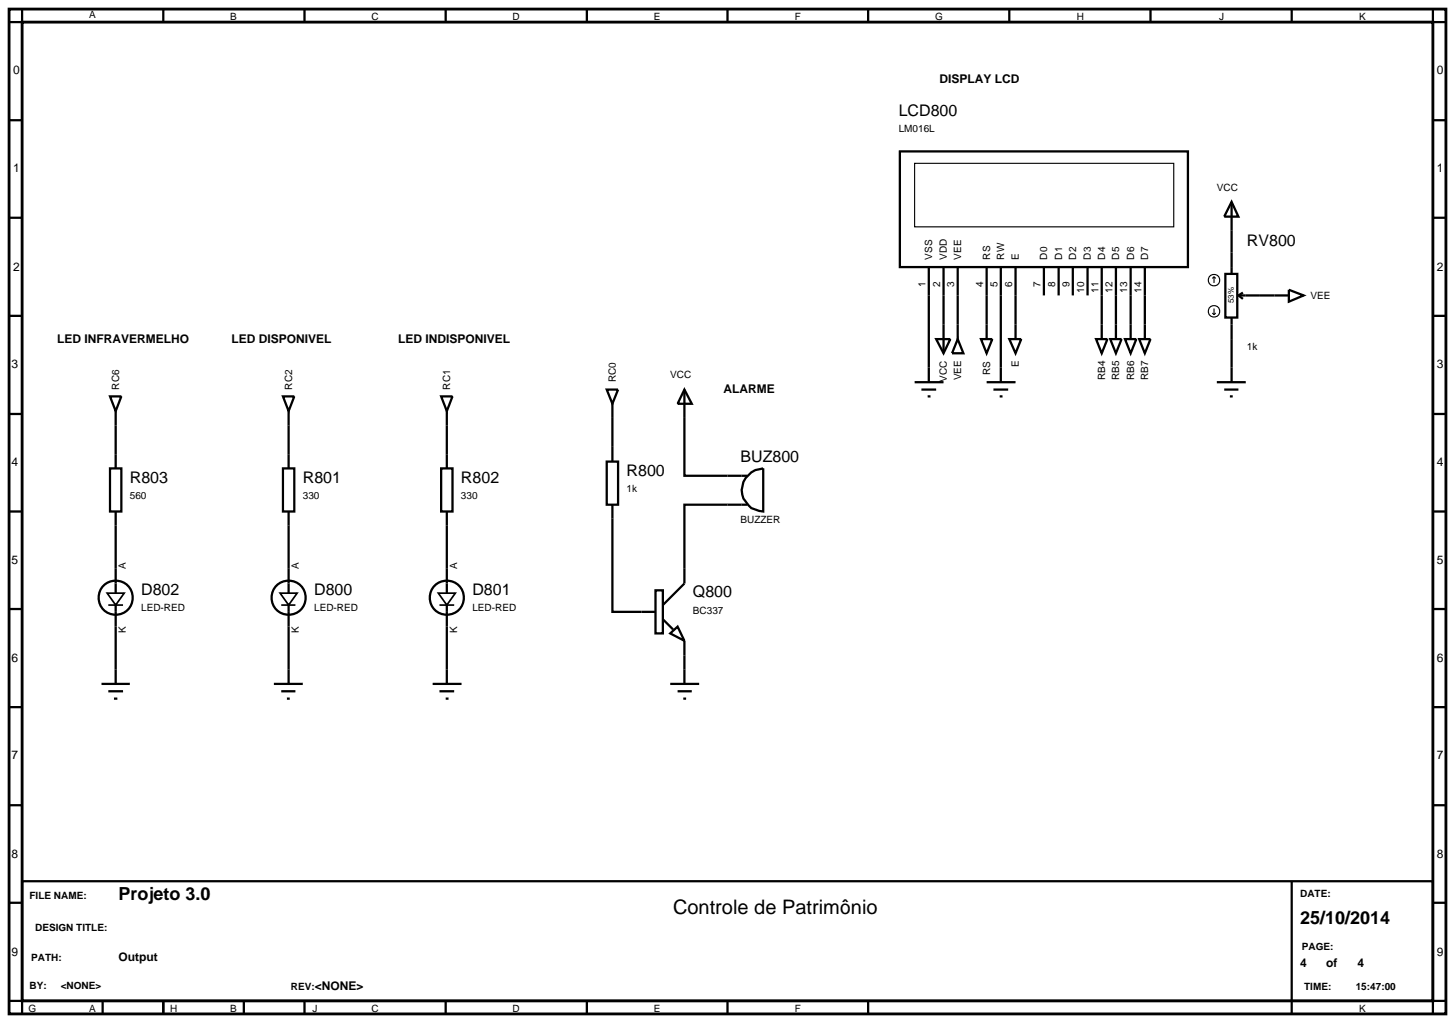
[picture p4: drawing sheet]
<svg xmlns="http://www.w3.org/2000/svg" width="257mm" height="180mm" viewBox="0 0 257 180" stroke-linecap="round" stroke-linejoin="round" font-family="sans-serif">
<path d="M1.6 1.6h253.4v177.2h-253.4zM3.9 3.9h248.8v172.6h-248.8z" fill="none" stroke="#000" stroke-width=".5"/>
<g fill="none" stroke="#000" stroke-width=".4">
<path d="M3.9 1.6v2.3h-2.3M28.8 1.6v2.3M53.7 1.6v2.3M78.6 1.6v2.3M103.5 1.6v2.3M128.3 1.6v2.3M153.1 1.6v2.3M178 1.6v2.3M202.9 1.6v2.3M227.8 1.6v2.3M252.7 1.6v2.3h2.3M1.6 21.2h2.3"/>
<path d="M1.6 38.4h2.3M158.7 26.7h50.8v20.4h-50.8zM217.2 35.6l1.2 2.6h-2.5zM217.2 35.6v12.7M252.7 21.2h2.3M252.7 38.4h2.3M1.6 55.7h2.3M163.8 47.1v20.3M165.1 59.8h2.5l-1.2 2.5zM166.4 47.1v15.2M168.9 59.8l1 2.5h-2zM168.9 47.1v12.7"/>
<path d="M173 59.8h2l-1 2.5zM174 47.1v12.7M176.5 47.1v20.3M178 59.8h2.1l-1 2.5zM179.1 47.1v12.7M184.1 47.1v5M186.7 47.1v5M189.2 47.1v5M191.8 47.1v5M193.3 59.8h2l-1 2.5zM194.3 47.1v12.7M195.8 59.8h2l-1 2.5z"/>
<path d="M196.8 47.1v12.7M198.4 59.8h2l-1 2.5zM199.4 47.1v12.7M200.9 59.8h2l-1 2.5zM201.9 47.1v12.7M216.1 48.3h2.1v7.7h-2.1zM217.2 56v11.4M218.4 52.1h8.9M218.4 52.1l.8 .6M219.2 51.6l-.8 .5M227.3 51.1l2.6 1-2.6 1.1zM252.7 55.7h2.3"/>
<path d="M1.6 73h2.3M19.4 69.9h2l-1 2.6zM20.4 72.5v10.1M49.9 69.9h2l-1 2.6zM50.9 72.5v10.1M77.8 69.9h2l-1 2.6zM78.8 72.5v10.1M107 68.7h2l-1 2.5zM108 71.2v10.2M120.7 68.7v15.2h11.1M120.7 68.7l1.3 2.5h-2.5zM161.3 67.4h5.1"/>
<path d="M162.5 68.7h2.6M163.6 69.9h.5M174 67.4h5.1M175.2 68.7h2.6M176.3 69.9h.5M214.6 67.4h5.1M215.9 68.7h2.5M216.9 69.9h.5M252.7 73h2.3M1.6 90.2h2.3M19.4 82.6h2v7.6h-2zM20.4 90.2v14.4"/>
<path d="M49.9 82.6h2v7.6h-2zM50.9 90.2v14.4M77.8 82.6h2v7.6h-2zM78.8 90.2v14.4M107 81.4h2v7.6h-2zM108 89v18.9h7.6M131.5 84.3l1-1 .7-.4 1.4-.3v7.6a3.7 3.7 0 0 1-3.4-2 3.7 3.7 0 0 1 .3-3.9zM131.8 89h-11.1v13.9l-3.8 3.8M252.7 90.2h2.3M1.6 107.4h2.3M20.4 106.7v13.9M50.9 106.7v13.9"/>
<path d="M78.8 106.7v13.9M115.6 104.1h1.3v7.6h-1.3zM116.9 109.2l1.8 1.8M118.2 111.7l1.3-1.2 1.2 2.5zM120.7 113v7.6M252.7 107.4h2.3M1.6 124.7h2.3M17.9 120.6h5M19.1 121.9h2.6M20.1 123.2h.6M48.3 120.6h5.1M49.6 121.9h2.5"/>
<path d="M50.6 123.2h.5M76.3 120.6h5.1M77.5 121.9h2.6M78.6 123.2h.5M118.2 120.6h5.1M119.5 121.9h2.5M120.5 123.2h.5M252.7 124.7h2.3M1.6 142h2.3M1.6 159.2h2.3M3.9 155.4h248.8v21.1h-248.8zM227.8 155.4v23.4"/>
<path d="M252.7 142h2.3M252.7 159.2h2.3M1.6 176.5h2.3v2.3M18.1 176.5v2.3M28.8 176.5v2.3M43 176.5v2.3M53.7 176.5v2.3M78.6 176.5v2.3M103.5 176.5v2.3M128.3 176.5v2.3M153.1 176.5v2.3M255 176.5h-2.3v2.3"/>
<circle cx="20.4" cy="105.4" r="3"/>
<circle cx="50.9" cy="105.4" r="3"/>
<circle cx="78.8" cy="105.4" r="3"/>
</g>
<g fill="none" stroke="#000" stroke-width=".2">
<path d="M161.3 28.8h45.7v11.2h-45.7zM213.8 55.2l.3 .3M214.1 48.8l-.3 .3M214.1 48.8l.3 .3M214.1 48.8v1.1M214.1 54.4v1.1M214.4 55.2l-.3 .3"/>
<circle cx="214.1" cy="49.4" r="1.01"/>
<circle cx="214.1" cy="54.9" r="1.01"/>
</g>
<path d="M18.9 104.6h3l-1.5 2.1zM19.1 106.7h2.6M49.4 104.6h3l-1.5 2.1zM49.6 106.7h2.5M77.3 104.6h3l-1.5 2.1zM77.5 106.7h2.6" fill="none" stroke="#000" stroke-width=".3"/>
<text font-size="3.5" x="118.7" y="161.2">Controle de Patrimônio</text>
<g font-size="3.2">
<text x="20.9" y="158.8">Projeto 3.0</text>
<text x="229.3" y="162.9">25/10/2014</text>
</g>
<g font-size="2.8">
<text x="158.5" y="20.5">LCD800</text>
<text x="219.9" y="43.4">RV800</text>
<text x="110.5" y="84">R800</text>
<text x="130.6" y="81.5">BUZ800</text>
<text x="22.9" y="85.2">R803</text>
<text x="53.4" y="85.2">R801</text>
<text x="81.3" y="85.2">R802</text>
<text x="24.9" y="104.9">D802</text>
<text x="55.4" y="104.9">D800</text>
<text x="83.3" y="104.9">D801</text>
<text x="122.2" y="105.4">Q800</text>
</g>
<g font-size="2.1">
<text x="2.3" y="13.1">0</text>
<text x="165.7" y="14.6">DISPLAY LCD</text>
<text x="253.4" y="13.1">0</text>
<text x="2.3" y="30.4">1</text>
<text x="253.4" y="30.4">1</text>
<text x="2.3" y="47.7">2</text>
<text x="253.4" y="47.7">2</text>
<text x="2" y="64.9">3</text>
<text x="10.1" y="60.4">LED INFRAVERMELHO</text>
<text x="40.8" y="60.4">LED DISPONIVEL</text>
<text x="70.2" y="60.4">LED INDISPONIVEL</text>
<text x="253.4" y="64.9">3</text>
<text x="127.6" y="69.3">ALARME</text>
<text x="2" y="82.2">4</text>
<text x="253.4" y="82.2">4</text>
<text x="2" y="99.4">5</text>
<text x="253.4" y="99.4">5</text>
<text x="2" y="116.7">6</text>
<text x="253.4" y="116.7">6</text>
<text x="2" y="133.9">7</text>
<text x="253.4" y="133.9">7</text>
<text x="2" y="151.2">8</text>
<text x="253.4" y="151.2">8</text>
<text x="2" y="168.5">9</text>
<text x="20.9" y="169.5">Output</text>
<text x="229.3" y="170.5">4</text>
<text x="233.9" y="170.5">of</text>
<text x="239.4" y="170.5">4</text>
<text x="253.4" y="168.5">9</text>
<text x="55.5" y="174.6">&lt;NONE&gt;</text>
</g>
<g font-size="1.8">
<text x="15.7" y="3.2">A</text>
<text x="40.6" y="3.5">B</text>
<text x="65.5" y="3.5">C</text>
<text x="90.4" y="3.5">D</text>
<text x="115.3" y="3.5">E</text>
<text x="140.2" y="3.5">F</text>
<text x="164.9" y="3.5">G</text>
<text x="189.9" y="3.5">H</text>
<text x="215" y="3.5">J</text>
<text x="239.7" y="3.5">K</text>
<text x="158.5" y="23.3">LM016L</text>
<text x="214.6" y="33.7">VCC</text>
<text x="164.4" y="45.8" transform="rotate(-90 164.4 45.8)">VSS</text>
<text x="167" y="45.8" transform="rotate(-90 167 45.8)">VDD</text>
<text x="169.5" y="45.8" transform="rotate(-90 169.5 45.8)">VEE</text>
<text x="174.6" y="45.8" transform="rotate(-90 174.6 45.8)">RS</text>
<text x="177.1" y="45.8" transform="rotate(-90 177.1 45.8)">RW</text>
<text x="179.7" y="45.8" transform="rotate(-90 179.7 45.8)">E</text>
<text x="184.7" y="45.8" transform="rotate(-90 184.7 45.8)">D0</text>
<text x="187.3" y="45.8" transform="rotate(-90 187.3 45.8)">D1</text>
<text x="189.8" y="45.8" transform="rotate(-90 189.8 45.8)">D2</text>
<text x="192.4" y="45.8" transform="rotate(-90 192.4 45.8)">D3</text>
<text x="194.9" y="45.8" transform="rotate(-90 194.9 45.8)">D4</text>
<text x="197.4" y="45.8" transform="rotate(-90 197.4 45.8)">D5</text>
<text x="200" y="45.8" transform="rotate(-90 200 45.8)">D6</text>
<text x="202.5" y="45.8" transform="rotate(-90 202.5 45.8)">D7</text>
<text x="163.2" y="50.6" transform="rotate(-90 163.2 50.6)">1</text>
<text x="165.8" y="50.6" transform="rotate(-90 165.8 50.6)">2</text>
<text x="168.3" y="50.6" transform="rotate(-90 168.3 50.6)">3</text>
<text x="173.4" y="50.6" transform="rotate(-90 173.4 50.6)">4</text>
<text x="175.9" y="50.6" transform="rotate(-90 175.9 50.6)">5</text>
<text x="178.5" y="50.6" transform="rotate(-90 178.5 50.6)">6</text>
<text x="183.5" y="50.6" transform="rotate(-90 183.5 50.6)">7</text>
<text x="186.1" y="50.6" transform="rotate(-90 186.1 50.6)">8</text>
<text x="188.6" y="50.6" transform="rotate(-90 188.6 50.6)">9</text>
<text x="191.2" y="51.6" transform="rotate(-90 191.2 51.6)">10</text>
<text x="193.7" y="51.6" transform="rotate(-90 193.7 51.6)">11</text>
<text x="196.2" y="51.6" transform="rotate(-90 196.2 51.6)">12</text>
<text x="198.8" y="51.6" transform="rotate(-90 198.8 51.6)">13</text>
<text x="201.3" y="51.6" transform="rotate(-90 201.3 51.6)">14</text>
<text x="231.1" y="52.7">VEE</text>
<text x="179.7" y="64.8" transform="rotate(-90 179.7 64.8)">E</text>
<text x="219.9" y="61.8">1k</text>
<text x="21" y="68.7" transform="rotate(-90 21 68.7)">RC6</text>
<text x="51.5" y="68.7" transform="rotate(-90 51.5 68.7)">RC2</text>
<text x="79.4" y="68.7" transform="rotate(-90 79.4 68.7)">RC1</text>
<text x="108.6" y="67.4" transform="rotate(-90 108.6 67.4)">RC0</text>
<text x="118.2" y="66.7">VCC</text>
<text x="167" y="67.3" transform="rotate(-90 167 67.3)">VCC</text>
<text x="169.5" y="67.1" transform="rotate(-90 169.5 67.1)">VEE</text>
<text x="174.6" y="66.1" transform="rotate(-90 174.6 66.1)">RS</text>
<text x="194.9" y="67" transform="rotate(-90 194.9 67)">RB4</text>
<text x="197.4" y="67" transform="rotate(-90 197.4 67)">RB5</text>
<text x="200" y="67" transform="rotate(-90 200 67)">RB6</text>
<text x="202.5" y="67" transform="rotate(-90 202.5 67)">RB7</text>
<text x="22.9" y="88">560</text>
<text x="53.4" y="88">330</text>
<text x="81.3" y="88">330</text>
<text x="110.5" y="86.8">1k</text>
<text x="130.6" y="92.2">BUZZER</text>
<text x="22.2" y="100.3" transform="rotate(-90 22.2 100.3)">A</text>
<text x="52.7" y="100.3" transform="rotate(-90 52.7 100.3)">A</text>
<text x="80.6" y="100.3" transform="rotate(-90 80.6 100.3)">A</text>
<text x="24.9" y="107.7">LED-RED</text>
<text x="55.4" y="107.7">LED-RED</text>
<text x="83.3" y="107.7">LED-RED</text>
<text x="22.2" y="111.7" transform="rotate(-90 22.2 111.7)">K</text>
<text x="52.7" y="111.7" transform="rotate(-90 52.7 111.7)">K</text>
<text x="80.6" y="111.7" transform="rotate(-90 80.6 111.7)">K</text>
<text x="122.2" y="108.3">BC337</text>
<text x="5.2" y="158.6">FILE NAME:</text>
<text x="229.3" y="158.1">DATE:</text>
<text x="6.2" y="164.2">DESIGN TITLE:</text>
<text x="229.6" y="167.5">PAGE:</text>
<text x="5.5" y="169.5">PATH:</text>
<text x="5" y="178.4">G</text>
<text x="5.2" y="174.4">BY:</text>
<text x="10.7" y="174.4">&lt;NONE&gt;</text>
<text x="15.7" y="178.4">A</text>
<text x="30" y="178.4">H</text>
<text x="40.6" y="178.4">B</text>
<text x="51.3" y="174.6">REV:</text>
<text x="55.1" y="178.4">J</text>
<text x="65.5" y="178.4">C</text>
<text x="90.4" y="178.4">D</text>
<text x="115.3" y="178.4">E</text>
<text x="140.2" y="178.4">F</text>
<text x="230" y="174.6">TIME:</text>
<text x="239.1" y="174.6">15:47:00</text>
<text x="239.7" y="178.4">K</text>
</g>
<text font-size="1.4" x="217.6" y="53.5" transform="rotate(-90 217.6 53.5)">53%</text>
</svg>
